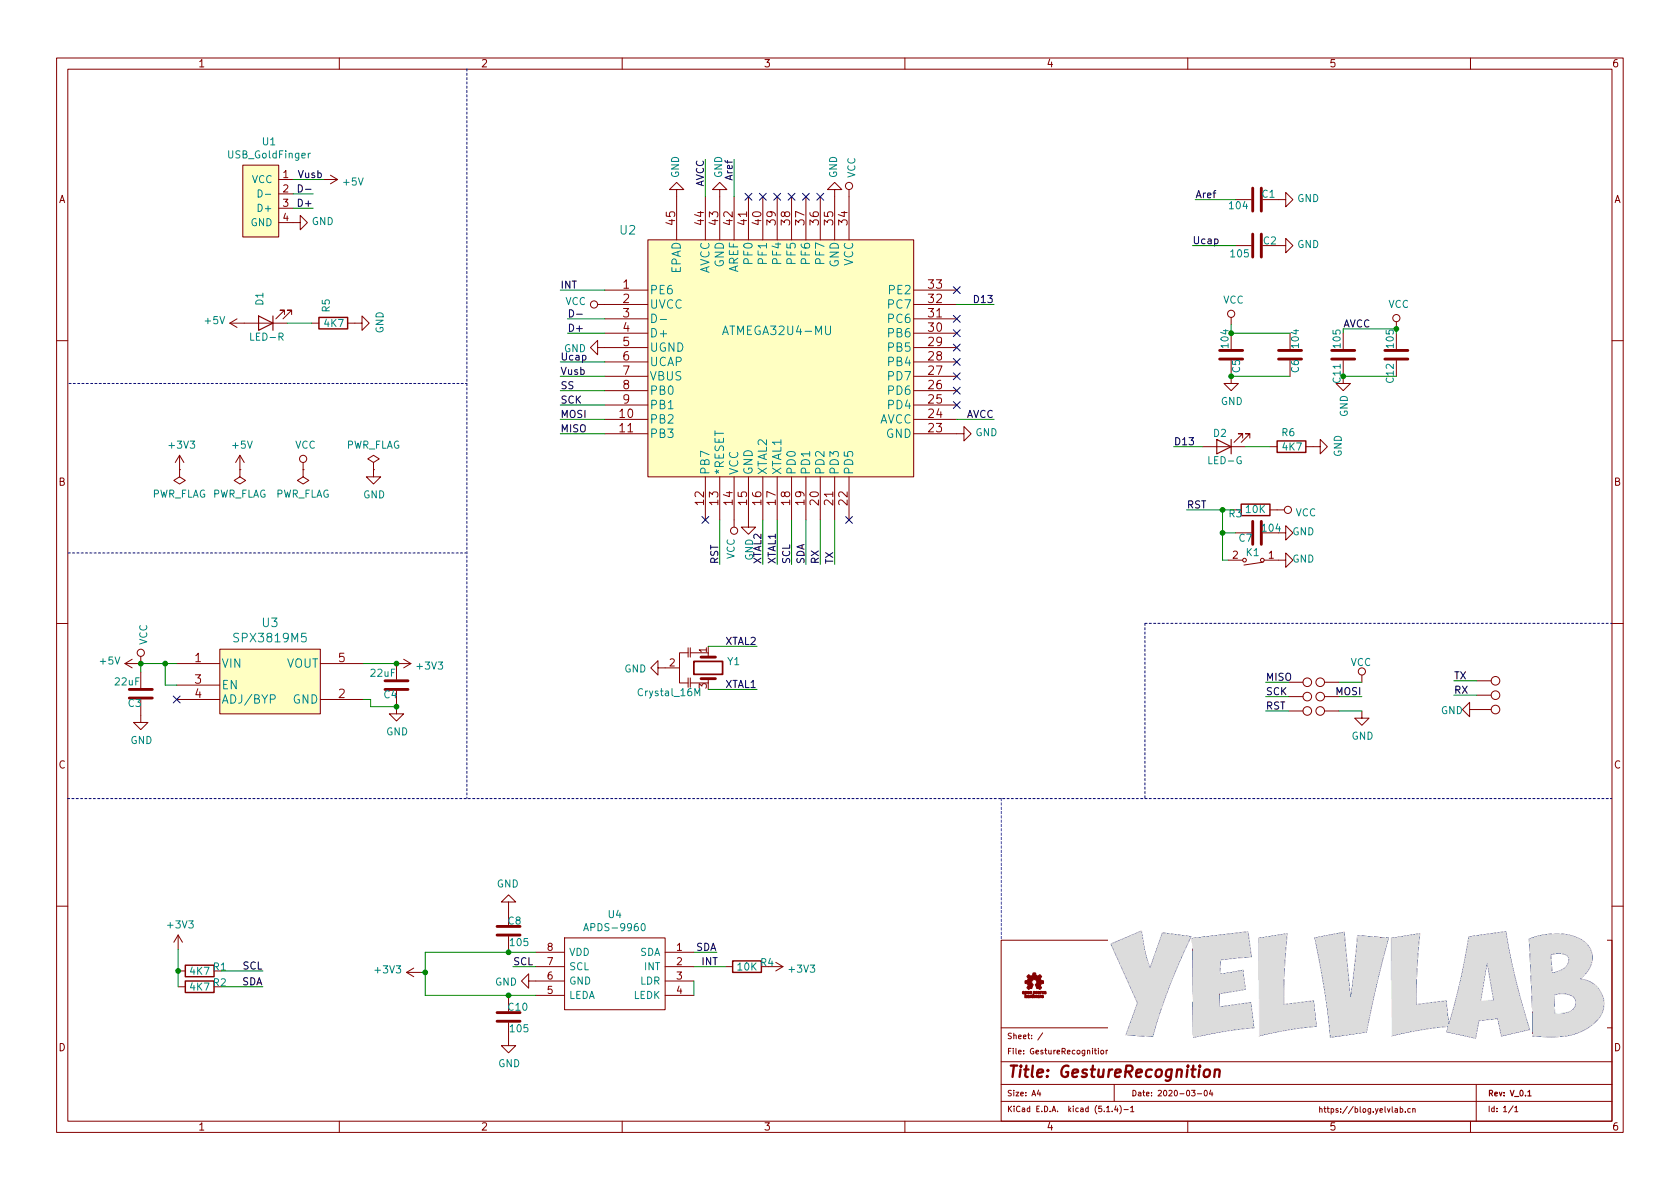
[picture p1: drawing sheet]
EESchema Schematic File Version 4
EELAYER 30 0
EELAYER END
$Descr A4 11693 8268
encoding utf-8
Sheet 1 1
Title "GestureRecognition"
Date "2020-03-04"
Rev "V_0.1"
Comp ""
Comment1 ""
Comment2 ""
Comment3 ""
Comment4 ""
$EndDescr
$Comp
L BPI:ATMEGA32U4-MU U2
U 1 1
P 4510 1660
F 0 "U2" H 4370 1730 60  0000 C CNN
F 1 "ATMEGA32U4-MU" H 5410 1030 60  0000 C CNN
F 2 "BPI:ATMEGA32U4-MU" H 5810 1900 60  0001 C CNN
F 3 "" H 4510 1660 60  0000 C CNN
	1    4510 1660
	1    0    0    -1  
$EndComp
$Comp
L BPI:Crystal_16M Y1
U 1 1
P 4930 4640
F 0 "Y1" V 4884 4770 50  0000 L CNN
F 1 "Crystal_16M" V 5100 4140 50  0000 L CNN
F 2 "BPI:CSTCE16M" H 4980 4815 50  0001 C CNN
F 3 "" H 4980 4815 50  0001 C CNN
	1    4930 4640
	0    1    1    0   
$EndComp
Wire Wire Line
	4930 4490 5270 4490
Wire Wire Line
	4930 4790 5270 4790
Text Label 5270 4490 2    50   ~ 0
XTAL2
Text Label 5270 4790 2    50   ~ 0
XTAL1
Text Label 5310 3920 1    50   ~ 0
XTAL2
Text Label 5410 3920 1    50   ~ 0
XTAL1
Wire Wire Line
	5310 3610 5310 3920
Wire Wire Line
	5410 3920 5410 3610
$Comp
L power:PWR_FLAG #FLG0101
U 1 1
P 2110 3260
F 0 "#FLG0101" H 2110 3335 50  0001 C CNN
F 1 "PWR_FLAG" H 2110 3433 50  0000 C CNN
F 2 "" H 2110 3260 50  0001 C CNN
F 3 "~" H 2110 3260 50  0001 C CNN
	1    2110 3260
	-1   0    0    1   
$EndComp
$Comp
L power:PWR_FLAG #FLG0102
U 1 1
P 2600 3260
F 0 "#FLG0102" H 2600 3335 50  0001 C CNN
F 1 "PWR_FLAG" H 2600 3433 50  0000 C CNN
F 2 "" H 2600 3260 50  0001 C CNN
F 3 "~" H 2600 3260 50  0001 C CNN
	1    2600 3260
	1    0    0    -1  
$EndComp
$Comp
L power:GND #PWR0101
U 1 1
P 2600 3260
F 0 "#PWR0101" H 2600 3010 50  0001 C CNN
F 1 "GND" H 2605 3087 50  0000 C CNN
F 2 "" H 2600 3260 50  0001 C CNN
F 3 "" H 2600 3260 50  0001 C CNN
	1    2600 3260
	1    0    0    -1  
$EndComp
$Comp
L power:GND #PWR0102
U 1 1
P 5010 1360
F 0 "#PWR0102" H 5010 1110 50  0001 C CNN
F 1 "GND" V 5015 1232 50  0000 R CNN
F 2 "" H 5010 1360 50  0001 C CNN
F 3 "" H 5010 1360 50  0001 C CNN
	1    5010 1360
	-1   0    0    1   
$EndComp
$Comp
L power:GND #PWR0103
U 1 1
P 5810 1360
F 0 "#PWR0103" H 5810 1110 50  0001 C CNN
F 1 "GND" V 5815 1232 50  0000 R CNN
F 2 "" H 5810 1360 50  0001 C CNN
F 3 "" H 5810 1360 50  0001 C CNN
	1    5810 1360
	-1   0    0    1   
$EndComp
$Comp
L power:GND #PWR0104
U 1 1
P 6660 3010
F 0 "#PWR0104" H 6660 2760 50  0001 C CNN
F 1 "GND" V 6665 2882 50  0000 R CNN
F 2 "" H 6660 3010 50  0001 C CNN
F 3 "" H 6660 3010 50  0001 C CNN
	1    6660 3010
	0    -1   -1   0   
$EndComp
$Comp
L power:GND #PWR0105
U 1 1
P 5210 3610
F 0 "#PWR0105" H 5210 3360 50  0001 C CNN
F 1 "GND" V 5215 3482 50  0000 R CNN
F 2 "" H 5210 3610 50  0001 C CNN
F 3 "" H 5210 3610 50  0001 C CNN
	1    5210 3610
	1    0    0    -1  
$EndComp
$Comp
L power:GND #PWR0106
U 1 1
P 4630 4640
F 0 "#PWR0106" H 4630 4390 50  0001 C CNN
F 1 "GND" V 4635 4512 50  0000 R CNN
F 2 "" H 4630 4640 50  0001 C CNN
F 3 "" H 4630 4640 50  0001 C CNN
	1    4630 4640
	0    1    1    0   
$EndComp
$Comp
L Device:C C1
U 1 1
P 8750 1380
F 0 "C1" V 8710 1460 50  0000 C CNN
F 1 "104" V 8790 1250 50  0000 C CNN
F 2 "BPI:C0402" H 8788 1230 50  0001 C CNN
F 3 "~" H 8750 1380 50  0001 C CNN
	1    8750 1380
	0    1    1    0   
$EndComp
Wire Wire Line
	5110 1360 5110 1100
$Comp
L power:GND #PWR0107
U 1 1
P 8900 1380
F 0 "#PWR0107" H 8900 1130 50  0001 C CNN
F 1 "GND" V 8905 1252 50  0000 R CNN
F 2 "" H 8900 1380 50  0001 C CNN
F 3 "" H 8900 1380 50  0001 C CNN
	1    8900 1380
	0    -1   -1   0   
$EndComp
$Comp
L Device:C C7
U 1 1
P 8750 3700
F 0 "C7" V 8710 3780 50  0000 C CNN
F 1 "104" V 8780 3600 50  0000 C CNN
F 2 "BPI:C0402" H 8788 3550 50  0001 C CNN
F 3 "~" H 8750 3700 50  0001 C CNN
	1    8750 3700
	0    -1   -1   0   
$EndComp
$Comp
L Device:R R3
U 1 1
P 8740 3540
F 0 "R3" V 8710 3680 50  0000 C CNN
F 1 "10K" V 8740 3540 50  0000 C CNN
F 2 "BPI:R0402" V 8670 3540 50  0001 C CNN
F 3 "~" H 8740 3540 50  0001 C CNN
	1    8740 3540
	0    -1   -1   0   
$EndComp
Wire Wire Line
	8590 3540 8510 3540
$Comp
L power:GND #PWR0108
U 1 1
P 4710 1360
F 0 "#PWR0108" H 4710 1110 50  0001 C CNN
F 1 "GND" V 4715 1232 50  0000 R CNN
F 2 "" H 4710 1360 50  0001 C CNN
F 3 "" H 4710 1360 50  0001 C CNN
	1    4710 1360
	-1   0    0    1   
$EndComp
$Comp
L power:GND #PWR0109
U 1 1
P 4210 2410
F 0 "#PWR0109" H 4210 2160 50  0001 C CNN
F 1 "GND" V 4215 2282 50  0000 R CNN
F 2 "" H 4210 2410 50  0001 C CNN
F 3 "" H 4210 2410 50  0001 C CNN
	1    4210 2410
	0    1    1    0   
$EndComp
Wire Wire Line
	3950 2210 4210 2210
Wire Wire Line
	4210 2310 3950 2310
Text Label 3950 2310 0    50   ~ 0
D+
Text Label 3950 2210 0    50   ~ 0
D-
Wire Wire Line
	4210 2010 3900 2010
Wire Wire Line
	5010 3610 5010 3920
$Comp
L power:VCC #PWR0110
U 1 1
P 4210 2110
F 0 "#PWR0110" H 4210 1960 50  0001 C CNN
F 1 "VCC" V 4228 2237 50  0000 L CNN
F 2 "" H 4210 2110 50  0001 C CNN
F 3 "" H 4210 2110 50  0001 C CNN
	1    4210 2110
	0    -1   -1   0   
$EndComp
$Comp
L power:VCC #PWR0111
U 1 1
P 5110 3610
F 0 "#PWR0111" H 5110 3460 50  0001 C CNN
F 1 "VCC" V 5128 3737 50  0000 L CNN
F 2 "" H 5110 3610 50  0001 C CNN
F 3 "" H 5110 3610 50  0001 C CNN
	1    5110 3610
	-1   0    0    1   
$EndComp
$Comp
L power:VCC #PWR0113
U 1 1
P 5910 1360
F 0 "#PWR0113" H 5910 1210 50  0001 C CNN
F 1 "VCC" V 5927 1488 50  0000 L CNN
F 2 "" H 5910 1360 50  0001 C CNN
F 3 "" H 5910 1360 50  0001 C CNN
	1    5910 1360
	1    0    0    -1  
$EndComp
Wire Wire Line
	5610 3610 5610 3920
Wire Wire Line
	5710 3610 5710 3920
Wire Wire Line
	5810 3610 5810 3920
Wire Wire Line
	5510 3610 5510 3920
Text Label 5510 3920 1    50   ~ 0
SCL
Text Label 5610 3920 1    50   ~ 0
SDA
Wire Wire Line
	8600 3700 8510 3700
Wire Wire Line
	8510 3700 8510 3540
Connection ~ 8510 3540
Wire Wire Line
	8510 3540 8260 3540
$Comp
L power:VCC #PWR0114
U 1 1
P 8890 3540
F 0 "#PWR0114" H 8890 3390 50  0001 C CNN
F 1 "VCC" V 8908 3667 50  0000 L CNN
F 2 "" H 8890 3540 50  0001 C CNN
F 3 "" H 8890 3540 50  0001 C CNN
	1    8890 3540
	0    1    1    0   
$EndComp
$Comp
L Device:C C5
U 1 1
P 8570 2460
F 0 "C5" V 8530 2540 50  0000 C CNN
F 1 "104" V 8610 2350 50  0000 C CNN
F 2 "BPI:C0402" H 8608 2310 50  0001 C CNN
F 3 "~" H 8570 2460 50  0001 C CNN
	1    8570 2460
	-1   0    0    1   
$EndComp
$Comp
L Device:C C6
U 1 1
P 8980 2460
F 0 "C6" V 8940 2540 50  0000 C CNN
F 1 "104" V 8940 2350 50  0000 C CNN
F 2 "BPI:C0402" H 9018 2310 50  0001 C CNN
F 3 "~" H 8980 2460 50  0001 C CNN
	1    8980 2460
	-1   0    0    1   
$EndComp
$Comp
L power:VCC #PWR0115
U 1 1
P 8570 2250
F 0 "#PWR0115" H 8570 2100 50  0001 C CNN
F 1 "VCC" H 8587 2423 50  0000 C CNN
F 2 "" H 8570 2250 50  0001 C CNN
F 3 "" H 8570 2250 50  0001 C CNN
	1    8570 2250
	1    0    0    -1  
$EndComp
Wire Wire Line
	8570 2310 8570 2250
Wire Wire Line
	8570 2310 8980 2310
Connection ~ 8570 2310
Wire Wire Line
	8570 2610 8980 2610
$Comp
L power:GND #PWR0116
U 1 1
P 8570 2610
F 0 "#PWR0116" H 8570 2360 50  0001 C CNN
F 1 "GND" H 8575 2437 50  0000 C CNN
F 2 "" H 8570 2610 50  0001 C CNN
F 3 "" H 8570 2610 50  0001 C CNN
	1    8570 2610
	1    0    0    -1  
$EndComp
Connection ~ 8570 2610
Text Label 3900 2010 0    50   ~ 0
INT
Text Label 5710 3920 1    50   ~ 0
RX
Text Label 5810 3920 1    50   ~ 0
TX
$Comp
L Device:C C11
U 1 1
P 9350 2460
F 0 "C11" V 9390 2590 50  0000 C CNN
F 1 "105" V 9390 2350 50  0000 C CNN
F 2 "BPI:C0402" H 9388 2310 50  0001 C CNN
F 3 "~" H 9350 2460 50  0001 C CNN
	1    9350 2460
	-1   0    0    1   
$EndComp
Wire Wire Line
	9350 2310 9350 2280
$Comp
L power:GND #PWR0117
U 1 1
P 9350 2610
F 0 "#PWR0117" H 9350 2360 50  0001 C CNN
F 1 "GND" V 9355 2482 50  0000 R CNN
F 2 "" H 9350 2610 50  0001 C CNN
F 3 "" H 9350 2610 50  0001 C CNN
	1    9350 2610
	1    0    0    -1  
$EndComp
$Comp
L power:VCC #PWR0118
U 1 1
P 2110 3260
F 0 "#PWR0118" H 2110 3110 50  0001 C CNN
F 1 "VCC" H 2127 3433 50  0000 C CNN
F 2 "" H 2110 3260 50  0001 C CNN
F 3 "" H 2110 3260 50  0001 C CNN
	1    2110 3260
	1    0    0    -1  
$EndComp
$Comp
L BPI:APDS-9960 U4
U 1 1
P 3730 6620
F 0 "U4" H 4280 6885 50  0000 C CNN
F 1 "APDS-9960" H 4280 6794 50  0000 C CNN
F 2 "BPI:APDS-9950" H 4680 6720 50  0001 L CNN
F 3 "https://docs.broadcom.com/docs/AV02-4191EN" H 4680 6620 50  0001 L CNN
F 4 "BROADCOM LIMITED - APDS-9960 - SENSOR, PROXIMITY/GESTURE, 2.4V TO 3.6V" H 4680 6520 50  0001 L CNN "Description"
F 5 "" H 4680 6420 50  0001 L CNN "Height"
F 6 "Avago Technologies" H 4680 6320 50  0001 L CNN "Manufacturer_Name"
F 7 "APDS-9960" H 4680 6220 50  0001 L CNN "Manufacturer_Part_Number"
F 8 "630-APDS-9960" H 4680 6120 50  0001 L CNN "Mouser Part Number"
F 9 "https://www.mouser.com/Search/Refine.aspx?Keyword=630-APDS-9960" H 4680 6020 50  0001 L CNN "Mouser Price/Stock"
F 10 "9107355P" H 4680 5920 50  0001 L CNN "RS Part Number"
F 11 "http://uk.rs-online.com/web/p/products/9107355P" H 4680 5820 50  0001 L CNN "RS Price/Stock"
	1    3730 6620
	1    0    0    -1  
$EndComp
$Comp
L Device:C C8
U 1 1
P 3540 6470
F 0 "C8" H 3530 6540 50  0000 L CNN
F 1 "105" H 3540 6390 50  0000 L CNN
F 2 "BPI:C0402" H 3578 6320 50  0001 C CNN
F 3 "~" H 3540 6470 50  0001 C CNN
	1    3540 6470
	1    0    0    -1  
$EndComp
Wire Wire Line
	3730 6620 3540 6620
$Comp
L power:GND #PWR0119
U 1 1
P 3540 6320
F 0 "#PWR0119" H 3540 6070 50  0001 C CNN
F 1 "GND" H 3545 6147 50  0000 C CNN
F 2 "" H 3540 6320 50  0001 C CNN
F 3 "" H 3540 6320 50  0001 C CNN
	1    3540 6320
	-1   0    0    1   
$EndComp
Wire Wire Line
	4830 6920 4830 6820
Wire Wire Line
	4830 6720 5050 6720
$Comp
L Device:R R4
U 1 1
P 5200 6720
F 0 "R4" V 5170 6860 50  0000 C CNN
F 1 "10K" V 5200 6720 50  0000 C CNN
F 2 "BPI:R0402" V 5130 6720 50  0001 C CNN
F 3 "~" H 5200 6720 50  0001 C CNN
	1    5200 6720
	0    1    1    0   
$EndComp
Text Label 4880 6720 0    50   ~ 0
INT
Text Label 4990 6620 2    50   ~ 0
SDA
Wire Wire Line
	4990 6620 4830 6620
Text Label 3570 6720 0    50   ~ 0
SCL
Wire Wire Line
	3570 6720 3730 6720
$Comp
L power:GND #PWR0121
U 1 1
P 3730 6820
F 0 "#PWR0121" H 3730 6570 50  0001 C CNN
F 1 "GND" V 3735 6692 50  0000 R CNN
F 2 "" H 3730 6820 50  0001 C CNN
F 3 "" H 3730 6820 50  0001 C CNN
	1    3730 6820
	0    1    1    0   
$EndComp
$Comp
L Device:C C10
U 1 1
P 3540 7070
F 0 "C10" H 3530 7140 50  0000 L CNN
F 1 "105" H 3540 6990 50  0000 L CNN
F 2 "BPI:C0402" H 3578 6920 50  0001 C CNN
F 3 "~" H 3540 7070 50  0001 C CNN
	1    3540 7070
	1    0    0    -1  
$EndComp
Wire Wire Line
	3730 6920 3540 6920
$Comp
L power:GND #PWR0122
U 1 1
P 3540 7220
F 0 "#PWR0122" H 3540 6970 50  0001 C CNN
F 1 "GND" H 3545 7047 50  0000 C CNN
F 2 "" H 3540 7220 50  0001 C CNN
F 3 "" H 3540 7220 50  0001 C CNN
	1    3540 7220
	1    0    0    -1  
$EndComp
$Comp
L Device:R R1
U 1 1
P 1390 6750
F 0 "R1" V 1360 6890 50  0000 C CNN
F 1 "4K7" V 1390 6750 50  0000 C CNN
F 2 "BPI:R0402" V 1320 6750 50  0001 C CNN
F 3 "~" H 1390 6750 50  0001 C CNN
	1    1390 6750
	0    1    1    0   
$EndComp
$Comp
L Device:R R2
U 1 1
P 1390 6860
F 0 "R2" V 1360 7000 50  0000 C CNN
F 1 "4K7" V 1390 6860 50  0000 C CNN
F 2 "BPI:R0402" V 1320 6860 50  0001 C CNN
F 3 "~" H 1390 6860 50  0001 C CNN
	1    1390 6860
	0    1    1    0   
$EndComp
Wire Wire Line
	1540 6750 1830 6750
Text Label 1830 6750 2    50   ~ 0
SCL
Wire Wire Line
	1540 6860 1830 6860
Text Label 1830 6860 2    50   ~ 0
SDA
Wire Wire Line
	1240 6860 1240 6750
Connection ~ 1240 6750
Wire Wire Line
	1240 6750 1240 6600
Wire Wire Line
	2960 6760 2960 6620
Wire Wire Line
	2960 6620 3540 6620
Connection ~ 3540 6620
Wire Wire Line
	2960 6760 2960 6920
Wire Wire Line
	2960 6920 3540 6920
Connection ~ 2960 6760
Connection ~ 3540 6920
$Comp
L Device:C C3
U 1 1
P 980 4820
F 0 "C3" H 970 4890 50  0000 L CNN
F 1 "22uF" H 980 4740 50  0000 L CNN
F 2 "BPI:C0805" H 1018 4670 50  0001 C CNN
F 3 "~" H 980 4820 50  0001 C CNN
	1    980  4820
	-1   0    0    1   
$EndComp
$Comp
L power:+5V #PWR0128
U 1 1
P 1670 3260
F 0 "#PWR0128" H 1670 3110 50  0001 C CNN
F 1 "+5V" H 1685 3433 50  0000 C CNN
F 2 "" H 1670 3260 50  0001 C CNN
F 3 "" H 1670 3260 50  0001 C CNN
	1    1670 3260
	1    0    0    -1  
$EndComp
$Comp
L power:PWR_FLAG #FLG0103
U 1 1
P 1670 3260
F 0 "#FLG0103" H 1670 3335 50  0001 C CNN
F 1 "PWR_FLAG" H 1670 3433 50  0000 C CNN
F 2 "" H 1670 3260 50  0001 C CNN
F 3 "~" H 1670 3260 50  0001 C CNN
	1    1670 3260
	-1   0    0    1   
$EndComp
Wire Wire Line
	3900 2510 4210 2510
$Comp
L BPI:USB_GoldFinger U1
U 1 1
P 1940 1140
F 0 "U1" H 1873 1305 50  0000 C CNN
F 1 "USB_GoldFinger" H 1873 1214 50  0000 C CNN
F 2 "BPI:USB-kingfigure" H 1944 1374 50  0001 C CNN
F 3 "" H 1944 1374 50  0001 C CNN
	1    1940 1140
	1    0    0    -1  
$EndComp
Wire Wire Line
	2040 1240 2250 1240
Text Label 2180 1340 2    50   ~ 0
D-
Wire Wire Line
	2180 1340 2040 1340
Text Label 2180 1440 2    50   ~ 0
D+
Wire Wire Line
	2180 1440 2040 1440
$Comp
L power:+5V #PWR0129
U 1 1
P 2250 1240
F 0 "#PWR0129" H 2250 1090 50  0001 C CNN
F 1 "+5V" V 2265 1368 50  0000 L CNN
F 2 "" H 2250 1240 50  0001 C CNN
F 3 "" H 2250 1240 50  0001 C CNN
	1    2250 1240
	0    1    1    0   
$EndComp
Text Label 2070 1240 0    50   ~ 0
Vusb
Text Label 3900 2610 0    50   ~ 0
Vusb
Wire Wire Line
	4210 2610 3900 2610
$Comp
L power:GND #PWR0130
U 1 1
P 2040 1540
F 0 "#PWR0130" H 2040 1290 50  0001 C CNN
F 1 "GND" V 2045 1412 50  0000 R CNN
F 2 "" H 2040 1540 50  0001 C CNN
F 3 "" H 2040 1540 50  0001 C CNN
	1    2040 1540
	0    -1   -1   0   
$EndComp
$Comp
L power:GND #PWR0134
U 1 1
P 8900 3700
F 0 "#PWR0134" H 8900 3450 50  0001 C CNN
F 1 "GND" V 8905 3527 50  0000 C CNN
F 2 "" H 8900 3700 50  0001 C CNN
F 3 "" H 8900 3700 50  0001 C CNN
	1    8900 3700
	0    -1   -1   0   
$EndComp
$Comp
L Connector:TestPoint TP2
U 1 1
P 10280 4830
F 0 "TP2" V 10475 4902 50  0001 C CNN
F 1 "TestPoint" V 10384 4902 50  0001 C CNN
F 2 "TestPoint:TestPoint_Pad_D1.0mm" H 10480 4830 50  0001 C CNN
F 3 "~" H 10480 4830 50  0001 C CNN
	1    10280 4830
	0    1    1    0   
$EndComp
$Comp
L Connector:TestPoint TP3
U 1 1
P 10280 4730
F 0 "TP3" V 10475 4802 50  0001 C CNN
F 1 "TestPoint" V 10384 4802 50  0001 C CNN
F 2 "TestPoint:TestPoint_Pad_D1.0mm" H 10480 4730 50  0001 C CNN
F 3 "~" H 10480 4730 50  0001 C CNN
	1    10280 4730
	0    1    1    0   
$EndComp
$Comp
L Connector:TestPoint TP1
U 1 1
P 10280 4930
F 0 "TP1" V 10475 5002 50  0001 C CNN
F 1 "TestPoint" V 10384 5002 50  0001 C CNN
F 2 "TestPoint:TestPoint_Pad_D1.0mm" H 10480 4930 50  0001 C CNN
F 3 "~" H 10480 4930 50  0001 C CNN
	1    10280 4930
	0    1    1    0   
$EndComp
$Comp
L power:GND #PWR0135
U 1 1
P 10280 4930
F 0 "#PWR0135" H 10280 4680 50  0001 C CNN
F 1 "GND" V 10285 4757 50  0000 C CNN
F 2 "" H 10280 4930 50  0001 C CNN
F 3 "" H 10280 4930 50  0001 C CNN
	1    10280 4930
	0    1    1    0   
$EndComp
$Comp
L Device:LED D1
U 1 1
P 1850 2240
F 0 "D1" V 1889 2123 50  0000 R CNN
F 1 "LED-R" H 1970 2340 50  0000 R CNN
F 2 "LED_SMD:LED_0603_1608Metric_Castellated" H 1850 2240 50  0001 C CNN
F 3 "~" H 1850 2240 50  0001 C CNN
	1    1850 2240
	-1   0    0    1   
$EndComp
$Comp
L Device:R R5
U 1 1
P 2320 2240
F 0 "R5" H 2250 2194 50  0000 R CNN
F 1 "4K7" V 2320 2320 50  0000 R CNN
F 2 "BPI:R0402" V 2250 2240 50  0001 C CNN
F 3 "~" H 2320 2240 50  0001 C CNN
	1    2320 2240
	0    1    1    0   
$EndComp
Wire Wire Line
	2000 2240 2170 2240
$Comp
L power:GND #PWR0136
U 1 1
P 2470 2240
F 0 "#PWR0136" H 2470 1990 50  0001 C CNN
F 1 "GND" H 2475 2067 50  0000 C CNN
F 2 "" H 2470 2240 50  0001 C CNN
F 3 "" H 2470 2240 50  0001 C CNN
	1    2470 2240
	0    -1   -1   0   
$EndComp
$Comp
L power:+5V #PWR0137
U 1 1
P 1700 2240
F 0 "#PWR0137" H 1700 2090 50  0001 C CNN
F 1 "+5V" V 1715 2368 50  0000 L CNN
F 2 "" H 1700 2240 50  0001 C CNN
F 3 "" H 1700 2240 50  0001 C CNN
	1    1700 2240
	0    -1   -1   0   
$EndComp
$Comp
L Device:LED D2
U 1 1
P 8520 3100
F 0 "D2" H 8600 3010 50  0000 R CNN
F 1 "LED-G" H 8640 3200 50  0000 R CNN
F 2 "LED_SMD:LED_0603_1608Metric_Castellated" H 8520 3100 50  0001 C CNN
F 3 "~" H 8520 3100 50  0001 C CNN
	1    8520 3100
	-1   0    0    1   
$EndComp
$Comp
L Device:R R6
U 1 1
P 8990 3100
F 0 "R6" V 8890 3130 50  0000 R CNN
F 1 "4K7" V 8990 3180 50  0000 R CNN
F 2 "BPI:R0402" V 8920 3100 50  0001 C CNN
F 3 "~" H 8990 3100 50  0001 C CNN
	1    8990 3100
	0    1    1    0   
$EndComp
Wire Wire Line
	8670 3100 8840 3100
$Comp
L power:GND #PWR0138
U 1 1
P 9140 3100
F 0 "#PWR0138" H 9140 2850 50  0001 C CNN
F 1 "GND" H 9145 2927 50  0000 C CNN
F 2 "" H 9140 3100 50  0001 C CNN
F 3 "" H 9140 3100 50  0001 C CNN
	1    9140 3100
	0    -1   -1   0   
$EndComp
Wire Wire Line
	8170 3100 8370 3100
$Comp
L OpenSourceHardware:OpenSourceHardware #G1
U 1 1
P 7200 6850
F 0 "#G1" H 7200 6650 60  0001 C CNN
F 1 "OpenSourceHardware" H 7200 6700 60  0001 C CNN
F 2 "" H 7200 6850 50  0001 C CNN
F 3 "" H 7200 6850 50  0001 C CNN
	1    7200 6850
	1    0    0    -1  
$EndComp
Wire Notes Line
	480  2660 3250 2660
Wire Notes Line
	3250 3840 470  3840
Wire Notes Line
	3250 470  3250 5550
Wire Notes Line
	6970 5550 6970 6540
Text Label 5010 3920 1    50   ~ 0
RST
$Comp
L Device:C C2
U 1 1
P 8750 1700
F 0 "C2" V 8780 1610 50  0000 C CNN
F 1 "105" V 8690 1820 50  0000 C CNN
F 2 "BPI:C0402" H 8788 1550 50  0001 C CNN
F 3 "~" H 8750 1700 50  0001 C CNN
	1    8750 1700
	0    -1   -1   0   
$EndComp
$Comp
L power:GND #PWR0139
U 1 1
P 8900 1700
F 0 "#PWR0139" H 8900 1450 50  0001 C CNN
F 1 "GND" V 8905 1572 50  0000 R CNN
F 2 "" H 8900 1700 50  0001 C CNN
F 3 "" H 8900 1700 50  0001 C CNN
	1    8900 1700
	0    -1   -1   0   
$EndComp
Wire Wire Line
	8600 1700 8300 1700
Text Label 3900 2510 0    50   ~ 0
Ucap
Text Label 8300 1700 0    50   ~ 0
Ucap
Text Label 8260 3540 0    50   ~ 0
RST
Wire Wire Line
	6660 2910 6920 2910
Text Label 6920 2910 2    50   ~ 0
AVCC
Text Label 9350 2280 0    50   ~ 0
AVCC
Wire Wire Line
	6660 2110 6920 2110
Text Label 6920 2110 2    50   ~ 0
D13
Text Label 8170 3100 0    50   ~ 0
D13
Wire Wire Line
	8600 1380 8320 1380
Text Label 8320 1380 0    50   ~ 0
Aref
Text Label 5110 1100 3    50   ~ 0
Aref
Wire Wire Line
	10280 4730 10120 4730
Wire Wire Line
	10280 4830 10120 4830
Text Label 10120 4830 0    50   ~ 0
RX
Text Label 10120 4730 0    50   ~ 0
TX
Wire Notes Line
	470  5550 11220 5550
NoConn ~ 6660 2810
NoConn ~ 6660 2710
NoConn ~ 6660 2610
NoConn ~ 6660 2510
NoConn ~ 6660 2410
NoConn ~ 6660 2310
NoConn ~ 6660 2210
NoConn ~ 6660 2010
NoConn ~ 5710 1360
NoConn ~ 5610 1360
NoConn ~ 5510 1360
NoConn ~ 5410 1360
NoConn ~ 5310 1360
NoConn ~ 5210 1360
NoConn ~ 5910 3610
NoConn ~ 4910 3610
Wire Wire Line
	4910 1360 4910 1100
Text Label 4910 1100 3    50   ~ 0
AVCC
$Comp
L Device:C C12
U 1 1
P 9720 2460
F 0 "C12" V 9760 2590 50  0000 C CNN
F 1 "105" V 9760 2350 50  0000 C CNN
F 2 "BPI:C0402" H 9758 2310 50  0001 C CNN
F 3 "~" H 9720 2460 50  0001 C CNN
	1    9720 2460
	-1   0    0    1   
$EndComp
Wire Wire Line
	9350 2280 9720 2280
Wire Wire Line
	9720 2280 9720 2310
Wire Wire Line
	9720 2610 9350 2610
Connection ~ 9350 2610
$Comp
L power:VCC #PWR0112
U 1 1
P 9720 2280
F 0 "#PWR0112" H 9720 2130 50  0001 C CNN
F 1 "VCC" H 9737 2453 50  0000 C CNN
F 2 "" H 9720 2280 50  0001 C CNN
F 3 "" H 9720 2280 50  0001 C CNN
	1    9720 2280
	1    0    0    -1  
$EndComp
Connection ~ 9720 2280
$Comp
L BPI:SPX3819M5 U3
U 1 1
P 1530 4610
F 0 "U3" H 1880 4897 60  0000 C CNN
F 1 "SPX3819M5" H 1880 4791 60  0000 C CNN
F 2 "BPI:SPX3819M5-L-3-3&slash_TR" H 1830 4160 60  0001 C CNN
F 3 "" H 1230 4460 60  0000 C CNN
	1    1530 4610
	1    0    0    -1  
$EndComp
$Comp
L power:+5V #PWR0120
U 1 1
P 970 4610
F 0 "#PWR0120" H 970 4460 50  0001 C CNN
F 1 "+5V" V 985 4738 50  0000 L CNN
F 2 "" H 970 4610 50  0001 C CNN
F 3 "" H 970 4610 50  0001 C CNN
	1    970  4610
	0    -1   -1   0   
$EndComp
$Comp
L power:VCC #PWR0123
U 1 1
P 980 4610
F 0 "#PWR0123" H 980 4460 50  0001 C CNN
F 1 "VCC" V 998 4737 50  0000 L CNN
F 2 "" H 980 4610 50  0001 C CNN
F 3 "" H 980 4610 50  0001 C CNN
	1    980  4610
	1    0    0    -1  
$EndComp
Wire Wire Line
	970  4610 980  4610
Connection ~ 980  4610
Wire Wire Line
	980  4610 1150 4610
Wire Wire Line
	1150 4610 1150 4760
Wire Wire Line
	1150 4760 1230 4760
Connection ~ 1150 4610
Wire Wire Line
	1150 4610 1230 4610
$Comp
L power:+3V3 #PWR0124
U 1 1
P 2760 4610
F 0 "#PWR0124" H 2760 4460 50  0001 C CNN
F 1 "+3V3" V 2775 4738 50  0000 L CNN
F 2 "" H 2760 4610 50  0001 C CNN
F 3 "" H 2760 4610 50  0001 C CNN
	1    2760 4610
	0    1    1    0   
$EndComp
Wire Wire Line
	2760 4610 2530 4610
Wire Wire Line
	980  4670 980  4610
$Comp
L Device:C C4
U 1 1
P 2760 4760
F 0 "C4" H 2750 4830 50  0000 L CNN
F 1 "22uF" H 2760 4680 50  0000 L CNN
F 2 "BPI:C0805" H 2798 4610 50  0001 C CNN
F 3 "~" H 2760 4760 50  0001 C CNN
	1    2760 4760
	-1   0    0    1   
$EndComp
Connection ~ 2760 4610
Wire Wire Line
	2530 4860 2580 4860
Wire Wire Line
	2580 4860 2580 4910
Wire Wire Line
	2580 4910 2760 4910
$Comp
L power:GND #PWR0125
U 1 1
P 2760 4910
F 0 "#PWR0125" H 2760 4660 50  0001 C CNN
F 1 "GND" H 2765 4737 50  0000 C CNN
F 2 "" H 2760 4910 50  0001 C CNN
F 3 "" H 2760 4910 50  0001 C CNN
	1    2760 4910
	1    0    0    -1  
$EndComp
Connection ~ 2760 4910
$Comp
L power:+3V3 #PWR0126
U 1 1
P 2930 6760
F 0 "#PWR0126" H 2930 6610 50  0001 C CNN
F 1 "+3V3" V 2945 6888 50  0000 L CNN
F 2 "" H 2930 6760 50  0001 C CNN
F 3 "" H 2930 6760 50  0001 C CNN
	1    2930 6760
	0    -1   -1   0   
$EndComp
$Comp
L power:+3V3 #PWR0127
U 1 1
P 5350 6720
F 0 "#PWR0127" H 5350 6570 50  0001 C CNN
F 1 "+3V3" V 5365 6848 50  0000 L CNN
F 2 "" H 5350 6720 50  0001 C CNN
F 3 "" H 5350 6720 50  0001 C CNN
	1    5350 6720
	0    1    1    0   
$EndComp
$Comp
L power:+3V3 #PWR0131
U 1 1
P 1240 6600
F 0 "#PWR0131" H 1240 6450 50  0001 C CNN
F 1 "+3V3" H 1255 6773 50  0000 C CNN
F 2 "" H 1240 6600 50  0001 C CNN
F 3 "" H 1240 6600 50  0001 C CNN
	1    1240 6600
	1    0    0    -1  
$EndComp
$Comp
L Connector:TestPoint TP6
U 1 1
P 8970 4840
F 0 "TP6" V 9165 4912 50  0001 C CNN
F 1 "TestPoint" V 9074 4912 50  0001 C CNN
F 2 "TestPoint:TestPoint_Pad_D1.0mm" H 9170 4840 50  0001 C CNN
F 3 "~" H 9170 4840 50  0001 C CNN
	1    8970 4840
	0    1    1    0   
$EndComp
$Comp
L Connector:TestPoint TP4
U 1 1
P 8970 4740
F 0 "TP4" V 9165 4812 50  0001 C CNN
F 1 "TestPoint" V 9074 4812 50  0001 C CNN
F 2 "TestPoint:TestPoint_Pad_D1.0mm" H 9170 4740 50  0001 C CNN
F 3 "~" H 9170 4740 50  0001 C CNN
	1    8970 4740
	0    1    1    0   
$EndComp
$Comp
L Connector:TestPoint TP8
U 1 1
P 8970 4940
F 0 "TP8" V 9165 5012 50  0001 C CNN
F 1 "TestPoint" V 9074 5012 50  0001 C CNN
F 2 "TestPoint:TestPoint_Pad_D1.0mm" H 9170 4940 50  0001 C CNN
F 3 "~" H 9170 4940 50  0001 C CNN
	1    8970 4940
	0    1    1    0   
$EndComp
$Comp
L Connector:TestPoint TP7
U 1 1
P 9320 4840
F 0 "TP7" V 9515 4912 50  0001 C CNN
F 1 "TestPoint" V 9424 4912 50  0001 C CNN
F 2 "TestPoint:TestPoint_Pad_D1.0mm" H 9520 4840 50  0001 C CNN
F 3 "~" H 9520 4840 50  0001 C CNN
	1    9320 4840
	0    -1   -1   0   
$EndComp
$Comp
L Connector:TestPoint TP9
U 1 1
P 9320 4940
F 0 "TP9" V 9515 5012 50  0001 C CNN
F 1 "TestPoint" V 9424 5012 50  0001 C CNN
F 2 "TestPoint:TestPoint_Pad_D1.0mm" H 9520 4940 50  0001 C CNN
F 3 "~" H 9520 4940 50  0001 C CNN
	1    9320 4940
	0    -1   -1   0   
$EndComp
$Comp
L Connector:TestPoint TP5
U 1 1
P 9320 4740
F 0 "TP5" V 9515 4812 50  0001 C CNN
F 1 "TestPoint" V 9424 4812 50  0001 C CNN
F 2 "TestPoint:TestPoint_Pad_D1.0mm" H 9520 4740 50  0001 C CNN
F 3 "~" H 9520 4740 50  0001 C CNN
	1    9320 4740
	0    -1   -1   0   
$EndComp
Wire Wire Line
	9320 4740 9480 4740
Wire Wire Line
	9320 4840 9480 4840
Wire Wire Line
	9320 4940 9480 4940
Wire Wire Line
	8810 4740 8970 4740
Wire Wire Line
	8810 4840 8970 4840
Wire Wire Line
	8810 4940 8970 4940
Wire Notes Line
	7970 4330 7970 5550
Wire Notes Line
	7970 4330 11220 4330
$Comp
L power:+3V3 #PWR0132
U 1 1
P 1250 3260
F 0 "#PWR0132" H 1250 3110 50  0001 C CNN
F 1 "+3V3" H 1265 3433 50  0000 C CNN
F 2 "" H 1250 3260 50  0001 C CNN
F 3 "" H 1250 3260 50  0001 C CNN
	1    1250 3260
	1    0    0    -1  
$EndComp
$Comp
L power:PWR_FLAG #FLG0104
U 1 1
P 1250 3260
F 0 "#FLG0104" H 1250 3335 50  0001 C CNN
F 1 "PWR_FLAG" H 1250 3433 50  0000 C CNN
F 2 "" H 1250 3260 50  0001 C CNN
F 3 "~" H 1250 3260 50  0001 C CNN
	1    1250 3260
	-1   0    0    1   
$EndComp
Text Label 3900 2710 0    50   ~ 0
SS
Wire Wire Line
	4210 2710 3900 2710
Text Label 3900 2810 0    50   ~ 0
SCK
Wire Wire Line
	4210 2810 3900 2810
Text Label 3900 2910 0    50   ~ 0
MOSI
Wire Wire Line
	4210 2910 3900 2910
Text Label 3900 3010 0    50   ~ 0
MISO
Wire Wire Line
	4210 3010 3900 3010
Text Label 8810 4840 0    50   ~ 0
SCK
Text Label 9480 4840 2    50   ~ 0
MOSI
Text Label 8810 4740 0    50   ~ 0
MISO
Text Label 8810 4940 0    50   ~ 0
RST
$Comp
L power:VCC #PWR0140
U 1 1
P 9480 4740
F 0 "#PWR0140" H 9480 4590 50  0001 C CNN
F 1 "VCC" H 9400 4880 50  0000 L CNN
F 2 "" H 9480 4740 50  0001 C CNN
F 3 "" H 9480 4740 50  0001 C CNN
	1    9480 4740
	1    0    0    -1  
$EndComp
$Comp
L power:GND #PWR0141
U 1 1
P 9480 4940
F 0 "#PWR0141" H 9480 4690 50  0001 C CNN
F 1 "GND" H 9485 4767 50  0000 C CNN
F 2 "" H 9480 4940 50  0001 C CNN
F 3 "" H 9480 4940 50  0001 C CNN
	1    9480 4940
	1    0    0    -1  
$EndComp
$Comp
L power:GND #PWR?
U 1 1
P 980 4970
F 0 "#PWR?" H 980 4720 50  0001 C CNN
F 1 "GND" H 985 4797 50  0000 C CNN
F 2 "" H 980 4970 50  0001 C CNN
F 3 "" H 980 4970 50  0001 C CNN
	1    980  4970
	1    0    0    -1  
$EndComp
Wire Wire Line
	2930 6760 2960 6760
$EndSCHEMATC
